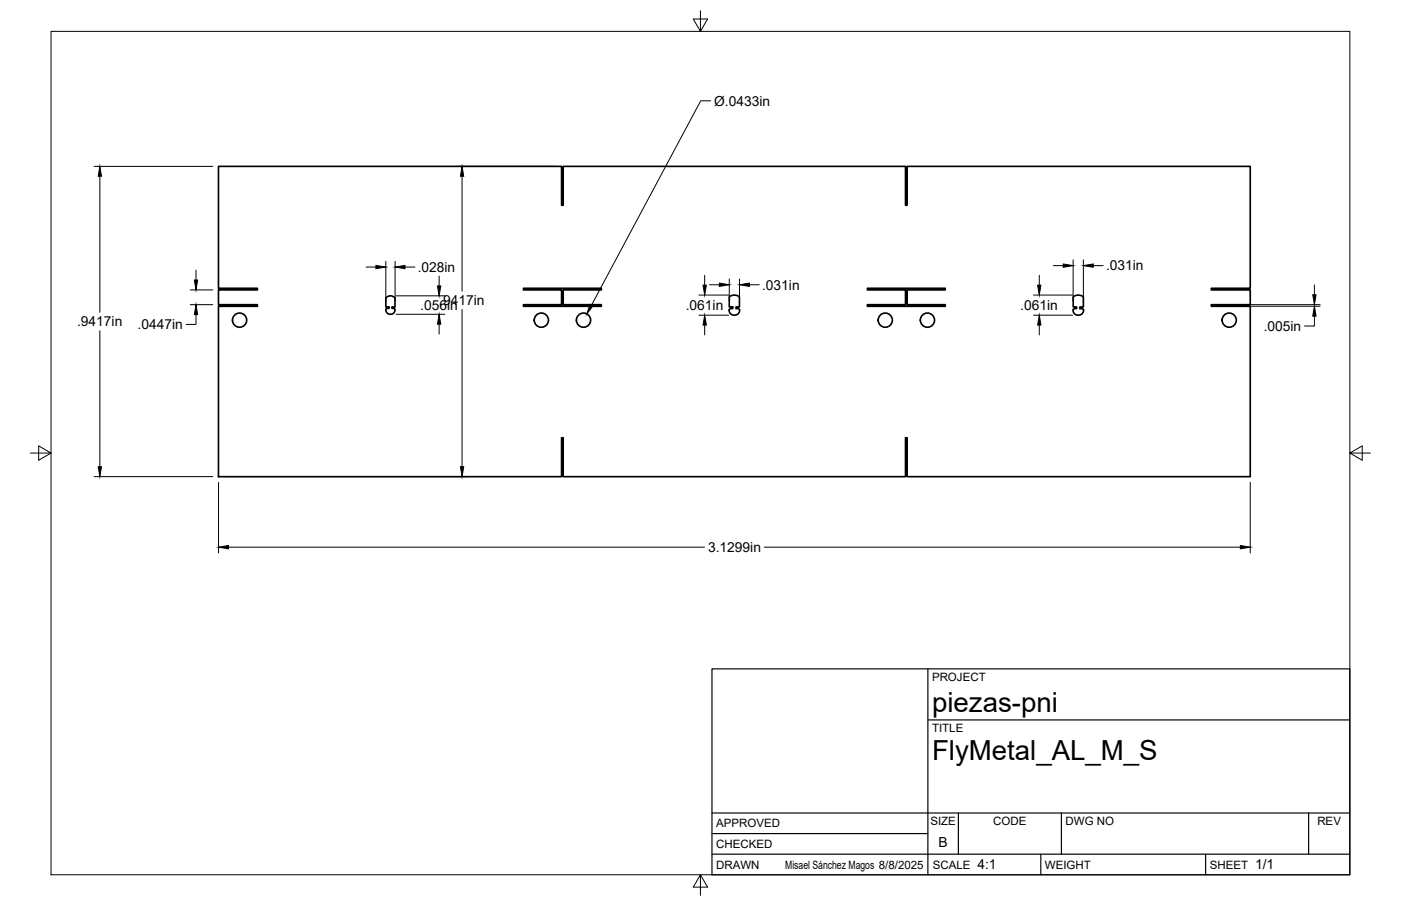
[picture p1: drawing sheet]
<svg xmlns="http://www.w3.org/2000/svg" width="432mm" height="279mm" viewBox="0 0 432 279" stroke-linecap="round" stroke-linejoin="round" font-family="sans-serif">
<!-- layer: Visible -->
<g fill="none" stroke="#000" stroke-width=".51">
<path d="M67.3 51.3h105.8v12h.5v-12h105.5v12h.5v-12h105.7v37.6h-12v.5h12v4.6h-12v.5h12v52.5h-105.7v-12h-.5v12h-105.5v-12h-.5v12h-105.8v-52.5h12v-.5h-12v-4.6h12v-.5h-12zM118.9 91.8l1.3-.6 1.6 .6v2.9h-1v.4h.6l.4 .5-.2 .6-.6 .6h-1.3l-.7-.8-.1-.6 .4-.3h.6v-.4h-1zM161.3 88.9h24v.5h-11.7v4.6h11.7v.5h-24v-.5h11.8v-4.6h-11.8zM224.8 91.5l1.4-.5 1.7 .5v3.2h-1.1v.5h.8l.4 .3v.3l-.4 .9-.6 .4h-1.3l-.8-.8-.2-.8 .4-.3h.7v-.5h-1zM267.3 88.9h24v.5h-11.7v4.6h11.7v.5h-24v-.5h11.8v-4.6h-11.8zM330.8 91.5l1.4-.5 1.7 .5v3.2h-1.1v.5h.8l.4 .3v.3l-.4 .9-.6 .4h-1.3l-.8-.8-.2-.8 .4-.3h.7v-.5h-1z"/>
<circle cx="73.8" cy="98.7" r="2.19"/>
<circle cx="166.8" cy="98.7" r="2.19"/>
<circle cx="179.8" cy="98.7" r="2.19"/>
<circle cx="272.8" cy="98.7" r="2.19"/>
<circle cx="285.8" cy="98.7" r="2.19"/>
<circle cx="378.9" cy="98.7" r="2.19"/>
</g>
<!-- layer: Border -->
<path d="M15.7 9.7h400.3v260.1h-400.3zM215.9 3.3v6.4l-2.2-3.8h4.4l-2.2 3.8M9.4 139.7h6.3l-3.8-2.2v4.4l3.8-2.2M416 139.7l3.8 2.2v-4.4l-3.8 2.2h6.4M215.9 269.8l2.2 3.8h-4.4l2.2-3.8v6.3" fill="none" stroke="#000" stroke-width=".31"/>
<!-- layer: Titleblock -->
<path d="M219.4 206.3h196.6v63.5h-196.6zM286 206.3v63.5M286 222h130M219.4 257.1h66.6M219.4 250.7h196.6M295.4 250.7v12.7M327.1 250.7v12.7M403.3 250.7v12.7M219.4 263.4h196.6M320.8 263.4v6.4M371.6 263.4v6.4" fill="none" stroke="#000" stroke-width=".36"/>
<!-- layer: FD_Dimensions -->
<g fill="none" stroke="#000" stroke-width=".31">
<path d="M219 31.1h-3l-33.7 63M29 51.3h36.6M30.8 54.4v41.9M140.6 51.3h30.7M142.4 54.4v35.4M58.6 89.4h7M58.6 94h7M60.4 97v3.1h-3M60.4 83.3v3.1M112.8 82.4h3.1M118.9 80.6v12.3M121.8 80.6v12.3"/>
<path d="M122.1 91.2h15M122.1 96.9h15M124.8 82.4h3.1M135.3 85.1v3.1M135.3 100v3M142.4 95.4v48.5M215.4 91h9.2M215.4 97.2h9.2M217.2 84.9v3M218.7 87.8h3M224.8 86v6.9M227.9 86v6.9"/>
<path d="M231 87.8h3M318.5 91h12.1M318.5 97.2h12.1M320.3 84.9v3M324.7 81.9h3M330.8 80.1v12.8M333.9 80.1v12.8M337 81.9h3M375.1 94h31.8M375.1 94.4h31.8M405.1 97.5v3h-3M405.1 87.9v3"/>
<path d="M30.8 102v41.9M217.2 100.2v3.1M320.3 100.2v3.1M29 147h36.6M67.4 148.8v21.7M69.1 147h75.1M385.3 148.8v21.7M70.4 168.7h146.7M235.5 168.7h146.8"/>
</g>
<g fill="#000" stroke="#000" stroke-width=".31">
<path d="M30.8 51.3l.5 3.1h-1zM142.4 51.3l.5 3.1h-1zM59.9 86.4h1l-.5 3zM60.4 94l.5 3h-1zM115.9 81.9l3 .5-3 .5zM121.8 82.4l3-.5v1zM134.8 88.2h1l-.5 3zM135.3 96.9l.5 3.1h-1zM181.9 93.9l.9 .4-1.9 2.5zM216.7 87.9h1l-.5 3.1zM221.7 87.3l3.1 .5-3.1 .5zM227.9 87.8l3.1-.5v1z"/>
<path d="M319.8 87.9h1l-.5 3.1zM327.7 81.4l3.1 .5-3.1 .5zM333.9 81.9l3.1-.5v1zM404.6 90.9h1l-.5 3.1zM405.1 94.4l.5 3.1h-1zM217.2 97.2l.5 3h-1zM320.3 97.2l.5 3h-1zM30.3 143.9h1l-.5 3.1zM141.9 143.9h1l-.5 3.1zM67.4 168.7l3-.5v1zM382.3 168.2l3 .5-3 .5z"/>
</g>
<g font-size="8.5">
<text x="287.3" y="219.5">piezas-pni</text>
<text x="287.3" y="234.5">FlyMetal_AL_M_S</text>
</g>
<g font-size="4.3">
<text x="220.1" y="32.6">Ø.0433in</text>
<text x="128.7" y="83.9">.028in</text>
<text x="340.9" y="83.4">.031in</text>
<text x="234.9" y="89.3">.031in</text>
<text x="129.5" y="95.6">.056in</text>
<text x="135.4" y="94.1">.9417in</text>
<text x="211.3" y="95.6">.061in</text>
<text x="314.5" y="95.6">.061in</text>
<text x="23.7" y="100.6">.9417in</text>
<text x="42.4" y="101.5">.0447in</text>
<text x="389.5" y="102">.005in</text>
<text x="218.2" y="170.2">3.1299in</text>
<text x="289.3" y="261.2">B</text>
<text x="301.2" y="268.1">4:1</text>
<text x="386.8" y="268.1">1/1</text>
</g>
<g font-size="3.5">
<text x="287.3" y="210.1">PROJECT</text>
<text x="287.3" y="225.8">TITLE</text>
<text x="220.7" y="255.2">APPROVED</text>
<text x="286.7" y="254.5">SIZE</text>
<text x="306.1" y="254.5">CODE</text>
<text x="328.4" y="254.5">DWG NO</text>
<text x="406" y="254.5">REV</text>
<text x="220.7" y="261.5">CHECKED</text>
<text x="220.7" y="267.9">DRAWN</text>
<text x="242" y="267.9">Misael Sánchez Magos 8/8/2025</text>
<text x="287.5" y="267.9">SCALE</text>
<text x="322.1" y="267.9">WEIGHT</text>
<text x="372.9" y="267.9">SHEET</text>
</g>
</svg>
